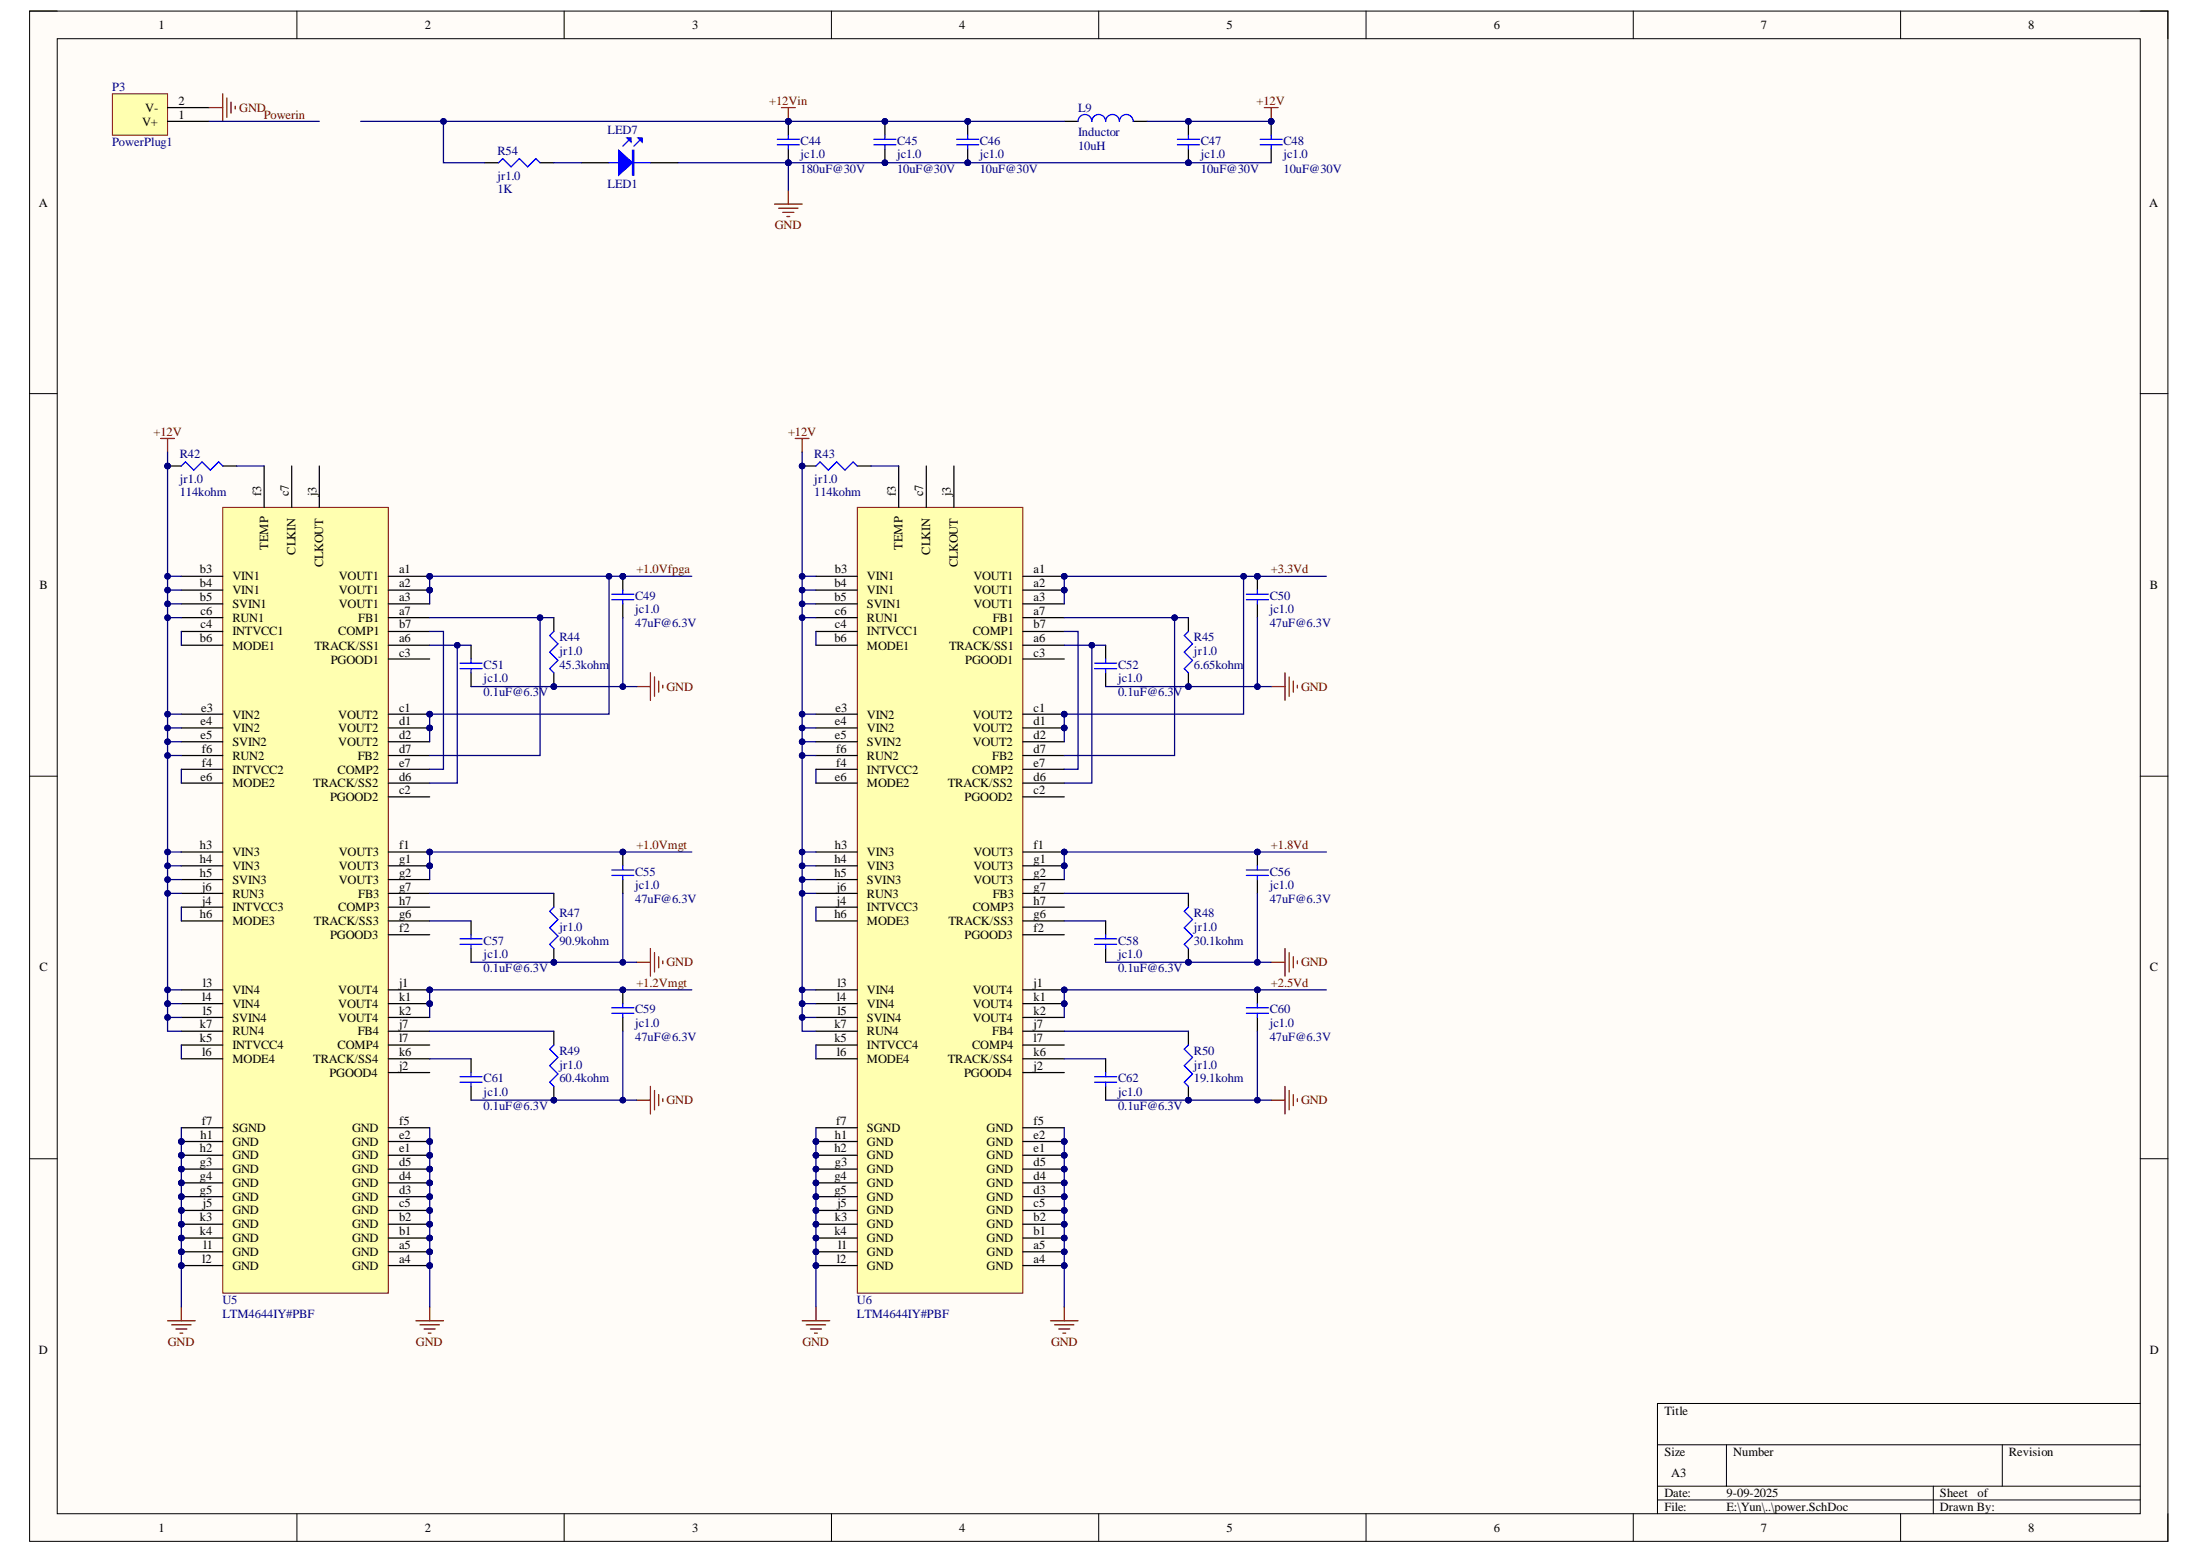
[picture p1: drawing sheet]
# Altium schematic sheet power.SchDoc
size A3

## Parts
C44  jc1.0  value 180uF@30V  [2220]
C45  jc1.0  value 10uF@30V  [2220]
C46  jc1.0  value 10uF@30V  [2220]
C47  jc1.0  value 10uF@30V  [2220]
C48  jc1.0  value 10uF@30V  [2220]
C49  jc1.0  value 47uF@6.3V  [0805]
C50  jc1.0  value 47uF@6.3V  [0805]
C51  jc1.0  value 0.1uF@6.3V  [0402]
C52  jc1.0  value 0.1uF@6.3V  [0402]
C55  jc1.0  value 47uF@6.3V  [0805]
C56  jc1.0  value 47uF@6.3V  [0805]
C57  jc1.0  value 0.1uF@6.3V  [0402]
C58  jc1.0  value 0.1uF@6.3V  [0402]
C59  jc1.0  value 47uF@6.3V  [0805]
C60  jc1.0  value 47uF@6.3V  [0805]
C61  jc1.0  value 0.1uF@6.3V  [0402]
C62  jc1.0  value 0.1uF@6.3V  [0402]
L9  Inductor  value 10uH  [AXIAL0.3 - 35]
LED7  LED1  [LED1]
P3  PowerPlug1  [POWERPLUG1]
R42  jr1.0  value 114kohm  [0402]
R43  jr1.0  value 114kohm  [0402]
R44  jr1.0  value 45.3kohm  [0805]
R45  jr1.0  value 6.65kohm  [0805]
R47  jr1.0  value 90.9kohm  [0805]
R48  jr1.0  value 30.1kohm  [0805]
R49  jr1.0  value 60.4kohm  [0805]
R50  jr1.0  value 19.1kohm  [0805]
R54  jr1.0  value 1K  [0805]
U5  LTM4644IY#PBF  [BGA77C127P7X11_900X1500X521]
U6  LTM4644IY#PBF  [BGA77C127P7X11_900X1500X521]

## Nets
+12V: C47.2 C48.2 L9.2 R42.1 R43.1 U5.b3(VIN1) U5.b4(VIN1) U5.b5(SVIN1) U5.c6(RUN1) U5.e3(VIN2) U5.e4(VIN2) U5.e5(SVIN2) U5.f6(RUN2) U5.h3(VIN3) U5.h4(VIN3) U5.h5(SVIN3) U5.j6(RUN3) U5.k7(RUN4) U5.l3(VIN4) U5.l4(VIN4) U5.l5(SVIN4) U6.b3(VIN1) U6.b4(VIN1) U6.b5(SVIN1) U6.c6(RUN1) U6.e3(VIN2) U6.e4(VIN2) U6.e5(SVIN2) U6.f6(RUN2) U6.h3(VIN3) U6.h4(VIN3) U6.h5(SVIN3) U6.j6(RUN3) U6.k7(RUN4) U6.l3(VIN4) U6.l4(VIN4) U6.l5(SVIN4)
+12Vin: C44.2 C45.2 C46.2 L9.1 R54.1
GND: C44.1 C45.1 C46.1 C47.1 C48.1 C49.1 C50.1 C51.1 C52.1 C55.1 C56.1 C57.1 C58.1 C59.1 C60.1 C61.1 C62.1 LED7.2 P3.2(V-) R44.1 R45.1 R47.1 R48.1 R49.1 R50.1 U5.a4(GND) U5.a5(GND) U5.b1(GND) U5.b2(GND) U5.c5(GND) U5.d3(GND) U5.d4(GND) U5.d5(GND) U5.e1(GND) U5.e2(GND) U5.f5(GND) U5.f7(SGND) U5.g3(GND) U5.g4(GND) U5.g5(GND) U5.h1(GND) U5.h2(GND) U5.j5(GND) U5.k3(GND) U5.k4(GND) U5.l1(GND) U5.l2(GND) U6.a4(GND) U6.a5(GND) U6.b1(GND) U6.b2(GND) U6.c5(GND) U6.d3(GND) U6.d4(GND) U6.d5(GND) U6.e1(GND) U6.e2(GND) U6.f5(GND) U6.f7(SGND) U6.g3(GND) U6.g4(GND) U6.g5(GND) U6.h1(GND) U6.h2(GND) U6.j5(GND) U6.k3(GND) U6.k4(GND) U6.l1(GND) U6.l2(GND)
+1.0Vfpga: C49.2 U5.a1(VOUT1) U5.a2(VOUT1) U5.a3(VOUT1) U5.c1(VOUT2) U5.d1(VOUT2) U5.d2(VOUT2)
+1.0Vmgt: C55.2 U5.f1(VOUT3) U5.g1(VOUT3) U5.g2(VOUT3)
+1.2Vmgt: C59.2 U5.j1(VOUT4) U5.k1(VOUT4) U5.k2(VOUT4)
+1.8Vd: C56.2 U6.f1(VOUT3) U6.g1(VOUT3) U6.g2(VOUT3)
+2.5Vd: C60.2 U6.j1(VOUT4) U6.k1(VOUT4) U6.k2(VOUT4)
+3.3Vd: C50.2 U6.a1(VOUT1) U6.a2(VOUT1) U6.a3(VOUT1) U6.c1(VOUT2) U6.d1(VOUT2) U6.d2(VOUT2)
Powerin: P3.1(V+)
NetC51_2: C51.2 U5.a6(TRACK/SS1) U5.d6(TRACK/SS2)
NetC52_2: C52.2 U6.a6(TRACK/SS1) U6.d6(TRACK/SS2)
NetC57_2: C57.2 U5.g6(TRACK/SS3)
NetC58_2: C58.2 U6.g6(TRACK/SS3)
NetC61_2: C61.2 U5.k6(TRACK/SS4)
NetC62_2: C62.2 U6.k6(TRACK/SS4)
NetLED7_1: LED7.1 R54.2
NetR42_2: R42.2 U5.f3(TEMP)
NetR43_2: R43.2 U6.f3(TEMP)
NetR44_2: R44.2 U5.a7(FB1) U5.d7(FB2)
NetR45_2: R45.2 U6.a7(FB1) U6.d7(FB2)
NetR47_2: R47.2 U5.g7(FB3)
NetR48_2: R48.2 U6.g7(FB3)
NetR49_2: R49.2 U5.j7(FB4)
NetR50_2: R50.2 U6.j7(FB4)
NetU5_b6: U5.b6(MODE1) U5.c4(INTVCC1)
NetU5_b7: U5.b7(COMP1) U5.e7(COMP2)
NetU5_e6: U5.e6(MODE2) U5.f4(INTVCC2)
NetU5_h6: U5.h6(MODE3) U5.j4(INTVCC3)
NetU5_k5: U5.k5(INTVCC4) U5.l6(MODE4)
NetU6_b6: U6.b6(MODE1) U6.c4(INTVCC1)
NetU6_b7: U6.b7(COMP1) U6.e7(COMP2)
NetU6_e6: U6.e6(MODE2) U6.f4(INTVCC2)
NetU6_h6: U6.h6(MODE3) U6.j4(INTVCC3)
NetU6_k5: U6.k5(INTVCC4) U6.l6(MODE4)

Not connected (* = marked no-connect by the designer): U5 c2(PGOOD2) c3(PGOOD1) c7(CLKIN) f2(PGOOD3) h7(COMP3) j2(PGOOD4) j3(CLKOUT) l7(COMP4); U6 c2(PGOOD2) c3(PGOOD1) c7(CLKIN) f2(PGOOD3) h7(COMP3) j2(PGOOD4) j3(CLKOUT) l7(COMP4)
